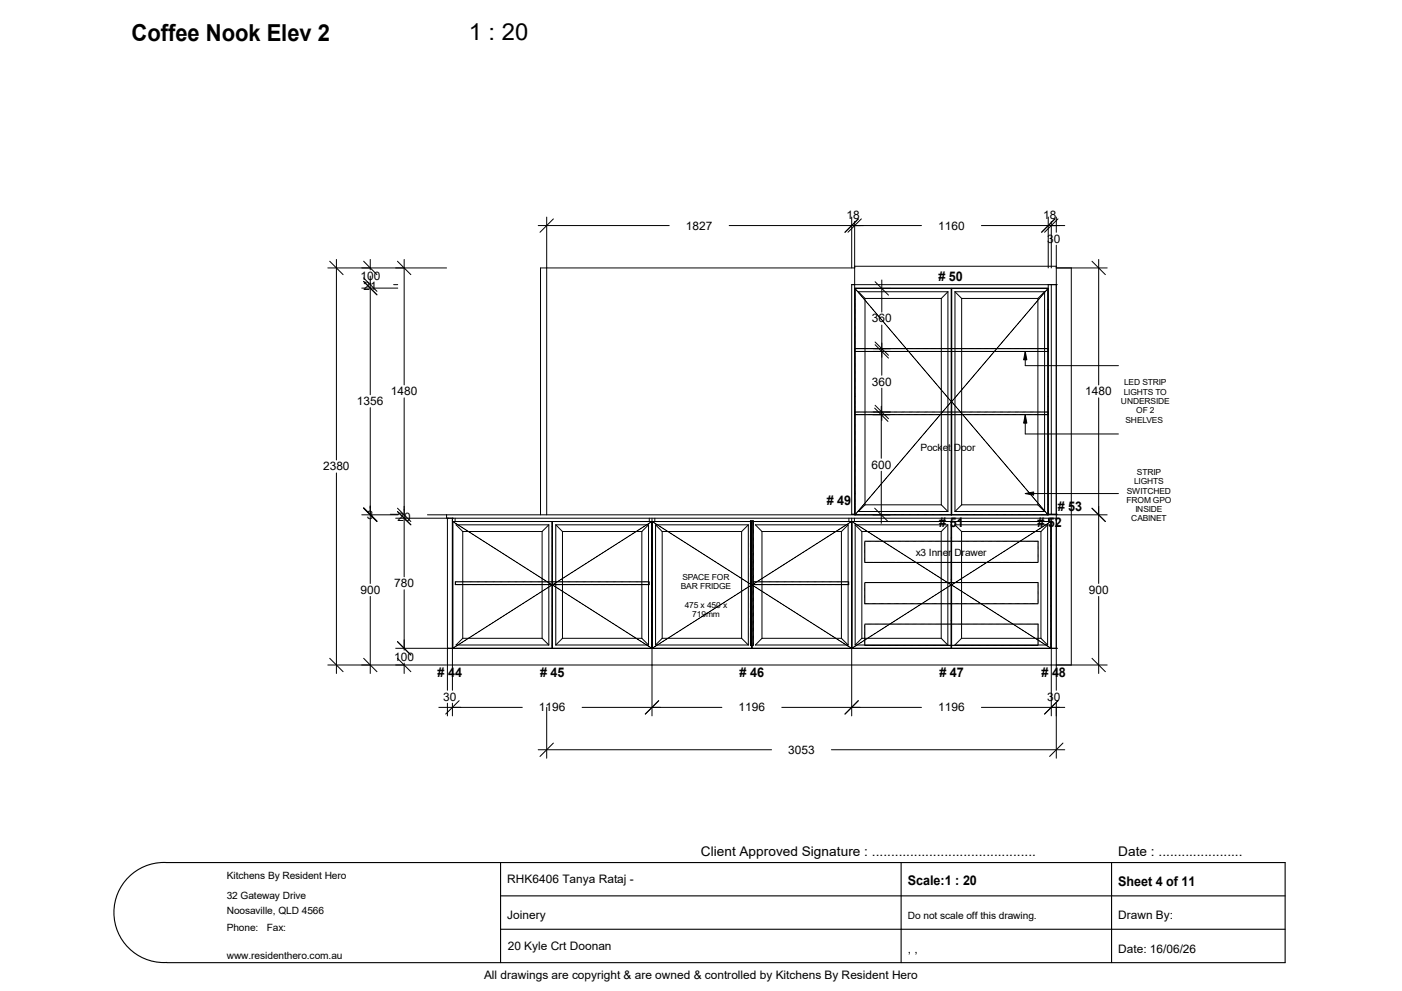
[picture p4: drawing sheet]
<svg xmlns="http://www.w3.org/2000/svg" width="420mm" height="297mm" viewBox="0 0 420 297" stroke-linecap="round" stroke-linejoin="round" font-family="sans-serif">
<path d="M150 258.5v30M269.9 258.5v30M333 258.5v30M38.5 262.9a14.9 14.9 0 0 1 11.5-4.4h335v30h-335a15 15 0 0 1-14.6-8.9 15 15 0 0 1 3.1-16.7zM150 268.5h235M150 278.5h235" fill="none" stroke="#000" stroke-width=".33"/>
<g fill="none" stroke="#000" stroke-width=".3">
<path d="M98.8 78.3l4 4M100.8 77.8v60.1M108.9 78.3l4 4M110.9 77.8v3.1M119.1 78.3l4 4M121.1 77.8v37.6M161.2 67.6h39.3M163.8 65.1v89.2M165.8 65.6l-4 4M218.4 67.6h57.6M255.1 65.1v15.2M256 66.4v87.9"/>
<path d="M256 79.8h60.4M257.1 65.6l-4 4M258 65.6l-4 4M294 67.6h25M314 65.1v15.2M314.9 66.4v13.9M316 65.6l-4 4M316.4 65.1v4.5M316.4 73.5v133.4M316.9 65.6l-4 4M327.1 78.3l4 4M329.1 77.8v37.6"/>
<path d="M98.2 80.3h35.6M108.4 86.3h10.7M108.9 84.3l4 4.1M108.9 83.3l4 4M110.9 82.7v35.6M117.9 85.3h1.2M256 80.3h-94.1v74M256 89.7h.1M256 92.9h.1M256 86.3h58M256.1 86.5h28.9v67.8M256.1 86.5v67.8l57.8-67.8"/>
<path d="M256.1 86.5l28.9 33.9M259.1 89.4h22.9M259.1 89.4v61.9M262.1 84.4l4.1 4.1M264.2 83.9v9.6M264.2 97.4v15.1M282 89.4v61.9M284 87.4h-26.9l2 2M284 87.4l-2 2M284 87.4v65.9M286.1 87.4h26.8M286.1 87.4l2 2"/>
<path d="M286.1 87.4v65.9M288.1 89.4h22.8M288.1 89.4v61.9M310.9 89.4v61.9M312.9 87.4l-2 2M312.9 87.4v65.9M313.9 86.5h-28.8v67.8M313.9 89.7h.1M313.9 92.9h.1M313.9 86.5v67.8l-28.8-33.9M314 85.3v69M314.9 85.3v68.8"/>
<path d="M316.4 85.3h.1M316.4 80.3h15.3M316.4 85.3h-61.3v68.8h.9M320.9 80.3v119M121.1 119.2v53.7M256 104.5h58M256 105.3h58M256 118.8h.1M262.1 103.3l4.1 4M262.1 102.5l4.1 4M264.2 116.3v9.7M307.1 105.3v4.3h27.9"/>
<path d="M313.9 118.8h.1M329.1 119.2v55.7M110.9 122.2v52.7M256 122h.1M256 123.5h58M256 124.3h58M262 122.3l4 4M262.1 121.5l4.1 4M264 121.8v15.6M307.1 124.3v5.8h27.9M313.9 122h.1M100.8 141.7v60.1"/>
<path d="M108.4 154.3h10.7M108.9 152.3l4 4M108.9 152.2l4 4M116.9 154.1h2.2M118.5 155.3h197.9M119.1 153.3l4 4M119.1 152.3l4 4M128.1 154.3h203.6M133.8 154.3v1M134 155.3h.1M134 155.3v51.6M135.5 155.3h.1"/>
<path d="M135.5 155.3v51.6M135.6 156.3h29.8v38M135.6 156.3l29.8 19-29.8 19zM136.3 155.3v1M138.6 159.3h23.8M138.6 159.3v32M162.4 159.3v32M164.4 157.3h-27.8l2 2M164.4 157.3l-2 2M164.4 157.3v36M165.4 157.8h.1M166.5 157.3h27.8"/>
<path d="M166.5 157.3l2 2M166.5 157.3v36M168.5 159.3h23.8M168.5 159.3v32M192.3 159.3v32M194.3 157.3l-2 2M194.3 157.3v36M194.5 155.3v1M195.3 156.3h-29.8v38M195.3 155.3v59.2M195.4 156.3h29.8v38M195.4 156.3l29.8 19-29.8 19z"/>
<path d="M196.2 155.3v1M196.4 157.3h27.8M196.4 157.3l2 2M196.4 157.3v36M198.4 159.3h23.8M198.4 159.3v32M222.2 159.3v32M224.2 157.3l-2 2M224.2 157.3v36M224.8 156.1h.8v37.4h-.8zM228.3 159.3h23.8M228.3 159.3v32"/>
<path d="M252.1 159.3v32M254.1 157.3h-27.8l2 2M254.1 157.3l-2 2M254.1 157.3v36M254.3 155.3v1M255.1 156.3h-29.8v38M255.1 155.3v59.2M255.9 155.3v1M256 147.9h.1M256 151.1h.1M256.2 157.3h27.7M256.2 157.3l2 2"/>
<path d="M256.2 157.3v36M258.2 159.3h23.8M258.2 159.3v32M259.1 151.3l-2 2h26.9M259.1 151.3h22.9M262 152.3l4 4M264 141.2v15.7M282 159.3v32M282 151.3l2 2M283.9 157.3l-1.9 2M283.9 157.3v36M285 157.8h.1"/>
<path d="M286.1 153.3h26.8M288.1 159.3h23.7M288.1 159.3v32M288.1 151.3h22.8M288.1 151.3l-2 2M307.1 147.9h27.9M310.9 151.3l2 2M311.8 159.3v32M313.8 157.3h-27.8l2.1 2M313.8 157.3l-2 2M313.8 157.3v36M313.9 151.1h.1"/>
<path d="M314 154.1h2.4M314.1 155.3v1M314.8 156.3h-29.7v38M314.9 155.3v59.2M316.4 154.1h.1M327.1 152.3l4 4M110.9 178.8v23M121.1 176.8v18.1M136.4 174.4h58.1v.8h-58.1zM165.5 175.3l29.8-19v38zM225.3 175.3l29.8-19v38zM225.7 174.4h28.5v.8h-28.5z"/>
<path d="M259.1 162.2h51.9v6.3h-51.9zM259.1 174.6h51.9v6.4h-51.9zM285 161.2h.1M285 168.4h.1M285 173.6h.1M285.1 175.3l29.7-19v38zM329.1 178.8v23M98.2 199.3h35.6M98.8 197.3l4 4M108.9 197.3l4 4M118.5 194.3h15.3M119.1 197.3l4 4"/>
<path d="M119.1 192.3l4 4M121.1 198.7v3.1M134 194.3h.1M134 194.3h182.4M134 199.3h197.7M135.5 194.3h.1M138.6 191.3h23.8M138.6 191.3l-2 2h27.8M162.4 191.3l2 2M165.4 193.5h.1M166.5 193.3h27.8M168.5 191.3h23.8"/>
<path d="M168.5 191.3l-2 2M192.3 191.3l2 2M196.4 193.3h27.8M198.4 191.3h23.8M198.4 191.3l-2 2M222.2 191.3l2 2M228.3 191.3h23.8M228.3 191.3l-2 2h27.8M252.1 191.3l2 2M255.2 194.3l29.8-19-29.8-19h29.8v38M256.2 193.3h27.7M258.2 191.3h23.8"/>
<path d="M258.2 191.3l-2 2M259.1 187h51.9v6.4h-51.9zM282 191.3l1.9 2M285 193.3h.1M285 193.5h.1M285 180.9h.1M285 180.8h.1M285 186h.1M285 186.1h.1M285 193.2h.1M288.1 191.3h23.7M288.1 191.3l-2.1 2h27.8"/>
<path d="M311.8 191.3l2 2M316.4 194.3h.1M327.1 197.3l4 4M131.5 212h25M134 210.8v3.7M135.5 210.8v3.7M137.5 210l-4 4M163.8 212v15.2M174.4 212h41.8M197.3 210l-4 4M234.2 212h41.8M257.1 210l-4 4"/>
<path d="M294 212h25M316.4 210.8v16.4M316.9 210l-4 4M161.2 224.7h69.9M165.8 222.7l-4 4M249.1 224.7h69.9M318.4 222.7l-4 4"/>
</g>
<path d="M307.1 105.3l.5 2.5h-1zM307.1 124.3l.5 2.5h-1zM307.1 147.9l2.5-.5v1z" fill="#000" stroke="#000" stroke-width=".3"/>
<g font-size="7">
<text x="39.4" y="12.2">Coffee Nook Elev 2</text>
<text x="140.4" y="12">1 : 20</text>
</g>
<g font-size="4">
<text x="281.1" y="84.2"># 50</text>
<text x="247.7" y="151.5"># 49</text>
<text x="316.9" y="153.2"># 53</text>
<text x="281.4" y="158"># 51</text>
<text x="310.8" y="157.8"># 52</text>
<text x="131.1" y="203"># 44</text>
<text x="161.8" y="203"># 45</text>
<text x="221.6" y="203"># 46</text>
<text x="281.4" y="203"># 47</text>
<text x="312" y="203"># 48</text>
<text x="210" y="256.5">Client Approved Signature : ...........................................</text>
<text x="335" y="256.5">Date : ......................</text>
<text x="272" y="265.3">Scale:1 : 20</text>
<text x="335" y="265.5">Sheet 4 of 11</text>
</g>
<g font-size="3.5">
<text x="253.6" y="65.6">18</text>
<text x="312.5" y="65.6">18</text>
<text x="205.5" y="68.8">1827</text>
<text x="281" y="68.8">1160</text>
<text x="313.7" y="72.7">30</text>
<text x="107.9" y="84">100</text>
<text x="108.9" y="87">21</text>
<text x="261.2" y="96.6">360</text>
<text x="117.1" y="118.5">1480</text>
<text x="261.2" y="115.6">360</text>
<text x="325.1" y="118.5">1480</text>
<text x="106.9" y="121.4">1356</text>
<text x="96.8" y="141">2380</text>
<text x="261" y="140.5">600</text>
<text x="109.9" y="155.4">3</text>
<text x="119.1" y="156">20</text>
<text x="107.9" y="178">900</text>
<text x="118.1" y="176">780</text>
<text x="326.1" y="178">900</text>
<text x="118.1" y="198">100</text>
<text x="132.8" y="210">30</text>
<text x="161.5" y="213.2">1196</text>
<text x="221.2" y="213.2">1196</text>
<text x="281" y="213.2">1196</text>
<text x="313.7" y="210">30</text>
<text x="236.1" y="225.9">3053</text>
<text x="152" y="264.5">RHK6406 Tanya Rataj -</text>
<text x="152" y="275.5">Joinery</text>
<text x="335" y="275.5">Drawn By:</text>
<text x="152.1" y="284.6">20 Kyle Crt Doonan</text>
<text x="272" y="285.5">, ,</text>
<text x="335" y="285.5">Date: 16/06/26</text>
<text x="145" y="293.5">All drawings are copyright &amp; are owned &amp; controlled by Kitchens By Resident Hero</text>
</g>
<g font-size="3">
<text x="275.7" y="135.1">Pocket Door</text>
<text x="274.3" y="166.5">x3 Inner Drawer</text>
<text x="67.9" y="263.5">Kitchens By Resident Hero</text>
<text x="67.9" y="269.5">32 Gateway Drive</text>
<text x="67.9" y="274">Noosaville, QLD 4566</text>
<text x="272" y="275.5">Do not scale off this drawing.</text>
<text x="67.9" y="279">Phone:</text>
<text x="79.9" y="279">Fax:</text>
<text x="67.9" y="287.5">www.residenthero.com.au</text>
</g>
<g font-size="2.5">
<text x="336.6" y="118.3">LIGHTS TO</text>
<text x="336.8" y="115.5">LED STRIP</text>
<text x="335.8" y="121.1">UNDERSIDE</text>
<text x="340.4" y="123.9">OF 2</text>
<text x="337.1" y="126.7">SHELVES</text>
<text x="340.6" y="142.3">STRIP</text>
<text x="337.5" y="147.9">SWITCHED</text>
<text x="339.7" y="145.1">LIGHTS</text>
<text x="337.4" y="150.7">FROM GPO</text>
<text x="340.1" y="153.5">INSIDE</text>
<text x="338.8" y="156.3">CABINET</text>
<text x="204.4" y="173.8">SPACE FOR</text>
<text x="204" y="176.6">BAR FRIDGE</text>
<text x="205.1" y="182.2">475 x 450 x</text>
<text x="207.4" y="185">719mm</text>
</g>
</svg>
